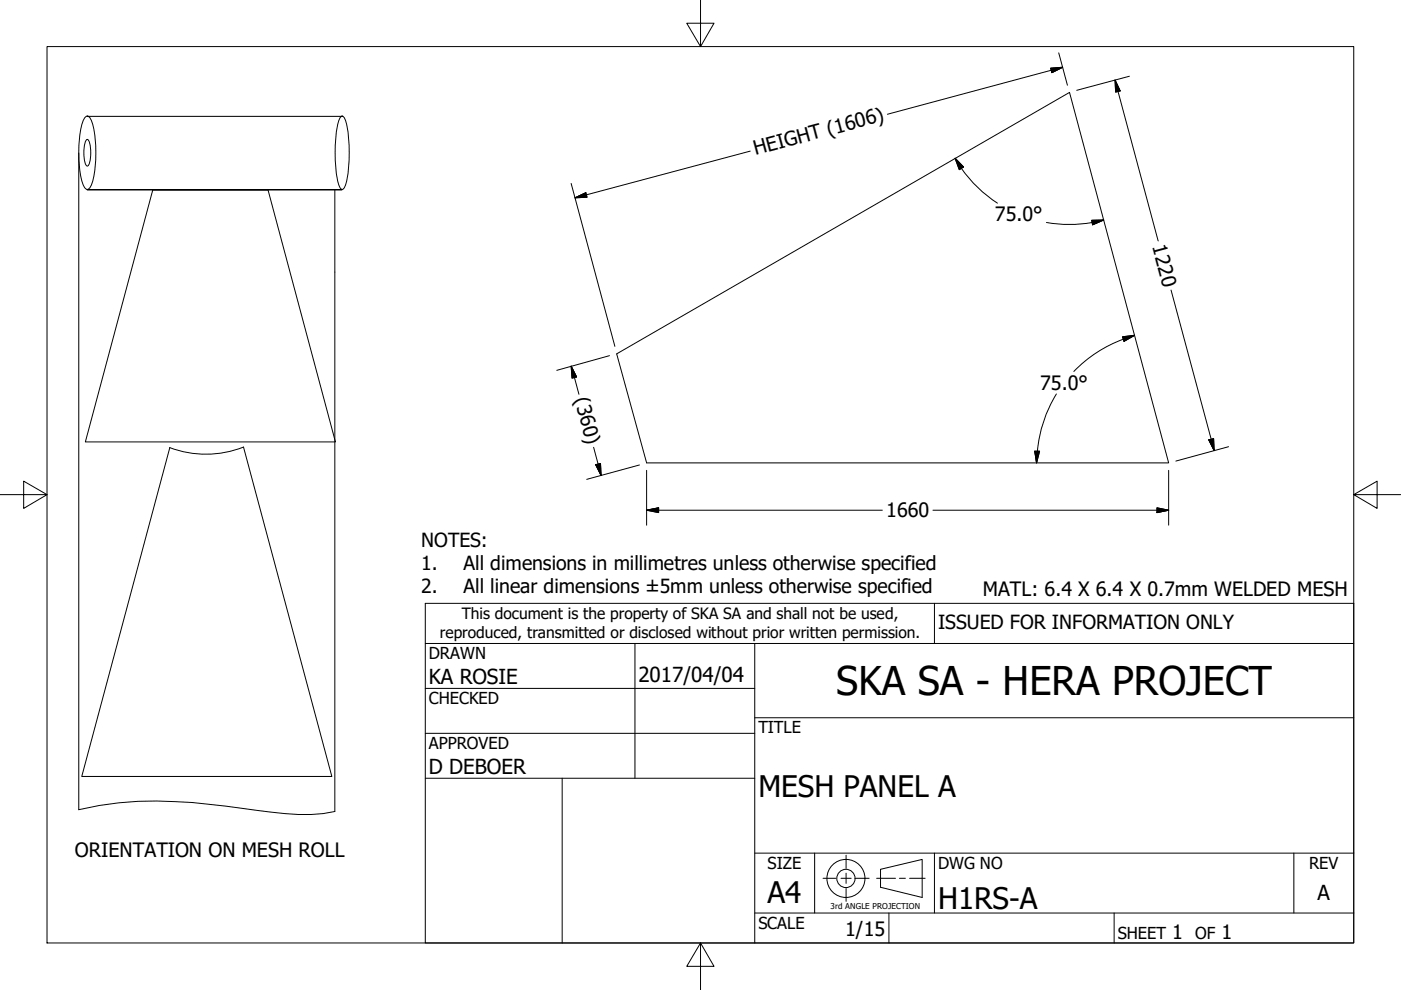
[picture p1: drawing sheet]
<svg xmlns="http://www.w3.org/2000/svg" width="297mm" height="210mm" viewBox="0 0 297 210" stroke-linecap="round" stroke-linejoin="round" font-family="sans-serif">
<!-- layer: Visible (ANSI) -->
<path d="M32.4 40.3l-14.3 53.4h53l-14.3-53.4M130.7 75l96.1-55.4 21 78.5h-110.7M36 94.9a21.7 21.7 0 0 0 15.6-.1l18.8 69.8h-53.1l18.7-69.7" fill="none" stroke="#000" stroke-width=".21"/>
<!-- layer: Visible Narrow (ANSI) -->
<path d="M32.4 40.3h24.4" fill="none" stroke="#000" stroke-width=".21"/>
<!-- layer: Border (ANSI) -->
<path d="M148.5 -.1v10l-2.9-5h5.8l-2.9 5M10 9.9h277v190h-277zM0 104.9h10l-5-2.9v5.8l5-2.9M287 104.9l5 2.9v-5.8l-5 2.9h10M148.5 199.9l2.9 5h-5.8l2.9-5v10" fill="none" stroke="#000" stroke-width=".21"/>
<!-- layer: Sketch Geometry (ANSI) -->
<g fill="none" stroke="#000" stroke-width=".21">
<path d="M16.7 32.4v139.3a74.5 74.5 0 0 1 24.1-1.5l13.6 1.6a61.6 61.6 0 0 0 14.1 .7l2.5-.4v-131.9M18.2 24.7l.3-.1a2.13 2.13 0 0 1 1.2 1.8 26.6 26.6 0 0 1-.3 12.7l-.6 .9-.3 .2a2.13 2.13 0 0 1-1.2-1.9 26.6 26.6 0 0 1 .3-12.6zM18.3 29.7l.2-.1a3.3 3.3 0 0 1 .7 2.8l-.1 1.4a1.57 1.57 0 0 1-.6 1.4 3.3 3.3 0 0 1-.7-2.8l.1-1.4zM18.5 24.7h54M72.3 24.7l.2-.1a2.15 2.15 0 0 1 1 1.8 32.1 32.1 0 0 1-.2 12.7l-.5 .9-.3 .2a2.15 2.15 0 0 1-.9-1.9 32.1 32.1 0 0 1 .2-12.6zM18.5 40.2h54h-54M130.7 75l6.4 23.1M174.5 186.2h2.7M178.3 186.2h2.2M179.4 181.3v2.8M179.4 185.1v2.2M179.4 188.4v2.7"/>
<path d="M181.5 186.2h2.8M185.9 186.2h4M186.7 184.3l8.8-2.1v8.1l-8.8-2.2zM190.7 186.2h1.3M192.8 186.2h3.4"/>
<circle cx="179.4" cy="186.2" r="4"/>
<circle cx="179.4" cy="186.2" r="1.94"/>
</g>
<!-- layer: Title (ANSI) -->
<g fill="none" stroke="#000" stroke-width=".21">
<path d="M90.2 127.9h196.8v72h-196.8zM90.2 136.4h196.8M134.6 136.4v28.6M160 136.4v63.5M198.1 127.9v8.5M90.2 146h69.8M90.2 155.5h69.8M160 152.2h127M90.2 165h69.8M119.2 165v34.9M160 193.6h127M160 180.9h127"/>
<path d="M172.7 180.9v12.7M188.5 193.6v6.3M198.1 180.9v12.7M236.2 193.6v6.3M274.3 180.9v12.7"/>
</g>
<!-- layer: Dimension (ANSI) -->
<g fill="none" stroke="#000" stroke-width=".21">
<path d="M222.8 14.4l2.5-.1-2.3 1.1zM224.5 11.2l1.8 6.9M225.3 14.3l-37.1 9.9M236.4 17l1.1 2.3-1 .2zM236.4 17l9.2 34.1M239.5 16.2l-11.2 2.9M121.1 38.9l9.3 34.5M159.1 32l-37.2 9.9M202.5 33.6l1.8 1.8-.9 .6zM202.5 33.6a27.6 27.6 0 0 0 9 9.5M121.9 41.9l2.3-1 .3 .9zM231.5 46.7l2.5-.1-2.4 1.1z"/>
<path d="M234 46.6a28.1 28.1 0 0 1-12.1 .6M121.1 77.6l1.1 2.3-.9 .3zM121.1 77.6l1.6 6M129.2 75.4l-11.2 3.1M238 71.4l2.5-.3-2.2 1.3zM238.2 71.9a28 28 0 0 0-10.5 6.9M240.5 71.1l-2.4 .8M248.3 61.5l9.1 34M125.9 94.8l1.5 6M126.3 98.5l1-.2 .1 2.5zM135.6 98.6l-11.2 3M137.1 99.7v11.7"/>
<path d="M219.4 95.7h1l-.6 2.4zM219.9 95.7l-.1 2.4M224 83.5a28 28 0 0 0-4.1 12.2M247.8 99.7v11.7M256.3 93.3l1-.3 .1 2.5zM260.5 94.7l-11.2 3.1M137.1 108.2l2.5-.5v1zM137.1 108.2h50M197.8 108.2h50M245.3 107.7l2.5 .5-2.5 .5z"/>
</g>
<g fill="#000" stroke="#000" stroke-width=".21">
<path d="M223 15.4l2.3-1.1zM222.8 14.4l2.5-.1-2.3 1.1zM236.4 17l1.1 2.3zM236.4 17l1.1 2.3-1 .2zM202.5 33.6l1.8 1.8zM202.5 33.6l1.8 1.8-.9 .6zM121.9 41.9l2.3-1zM121.9 41.9l2.3-1 .3 .9zM231.6 47.7l2.4-1.1zM231.5 46.7l2.5-.1-2.4 1.1zM121.1 77.6l1.1 2.3zM121.1 77.6l1.1 2.3-.9 .3z"/>
<path d="M238.3 72.4l2.2-1.3zM238 71.4l2.5-.3-2.2 1.3zM126.3 98.5l1.1 2.3zM126.3 98.5l1-.2 .1 2.5zM219.4 95.7l.4 2.4zM219.4 95.7h1l-.6 2.4zM256.3 93.3l1.1 2.2zM256.3 93.3l1-.3 .1 2.5zM137.1 108.2l2.5-.5zM137.1 108.2l2.5-.5v1zM245.3 108.7l2.5-.5zM245.3 107.7l2.5 .5-2.5 .5z"/>
</g>
<text font-size="8.4" x="177.3" y="147.4">SKA SA - HERA PROJECT</text>
<g font-size="6.3">
<text x="160.8" y="169">MESH PANEL A</text>
<text x="162.8" y="191.4">A4</text>
<text x="198.9" y="192.7">H1RS-A</text>
</g>
<g font-size="4.4">
<text x="90.9" y="145.1">KA ROSIE</text>
<text x="135.4" y="144.5">2017/04/04</text>
<text x="90.9" y="164.1">D DEBOER</text>
<text x="279.3" y="190.7">A</text>
</g>
<g font-size="4.2">
<text x="160.1" y="32.9" transform="rotate(-15 160.1 32.9)">HEIGHT (1606)</text>
<text x="210.9" y="47">75.0°</text>
<text x="244.3" y="52.2" transform="rotate(75 244.3 52.2)">1220</text>
<text x="220.5" y="82.6">75.0°</text>
<text x="121.9" y="84.7" transform="rotate(75 121.9 84.7)">(360)</text>
<text x="187.9" y="109.7">1660</text>
<text x="208.4" y="126.3">MATL: 6.4 X 6.4 X 0.7mm WELDED MESH</text>
<text x="15.9" y="181.6">ORIENTATION ON MESH ROLL</text>
<text x="179.2" y="198.5">1/15</text>
<text x="248.5" y="199.1">1</text>
<text x="259" y="199.1">1</text>
</g>
<g font-size="4.1">
<text x="89.3" y="115.9">NOTES:</text>
<text x="89.3" y="120.9">1.</text>
<text x="89.3" y="125.8">2.</text>
<text x="98.3" y="120.9">All dimensions in millimetres unless otherwise specified</text>
<text x="98.3" y="125.8">All linear dimensions ±5mm unless otherwise specified</text>
<text x="198.9" y="133.4">ISSUED FOR INFORMATION ONLY</text>
</g>
<g font-size="3.5">
<text x="90.9" y="139.7">DRAWN</text>
<text x="90.9" y="149.3">CHECKED</text>
<text x="160.8" y="155.5">TITLE</text>
<text x="90.9" y="158.8">APPROVED</text>
<text x="162.8" y="184.2">SIZE</text>
<text x="198.9" y="184.2">DWG NO</text>
<text x="277.6" y="184.2">REV</text>
<text x="160.8" y="196.9">SCALE</text>
<text x="237" y="199.1">SHEET</text>
<text x="253.4" y="199.1">OF</text>
</g>
<g font-size="3.3">
<text x="97.9" y="131.3">This document is the property of SKA SA and shall not be used,</text>
<text x="93.3" y="135.2">reproduced, transmitted or disclosed without prior written permission.</text>
</g>
<text font-size="1.7" x="176.1" y="192.6">3rd ANGLE PROJECTION</text>
</svg>
